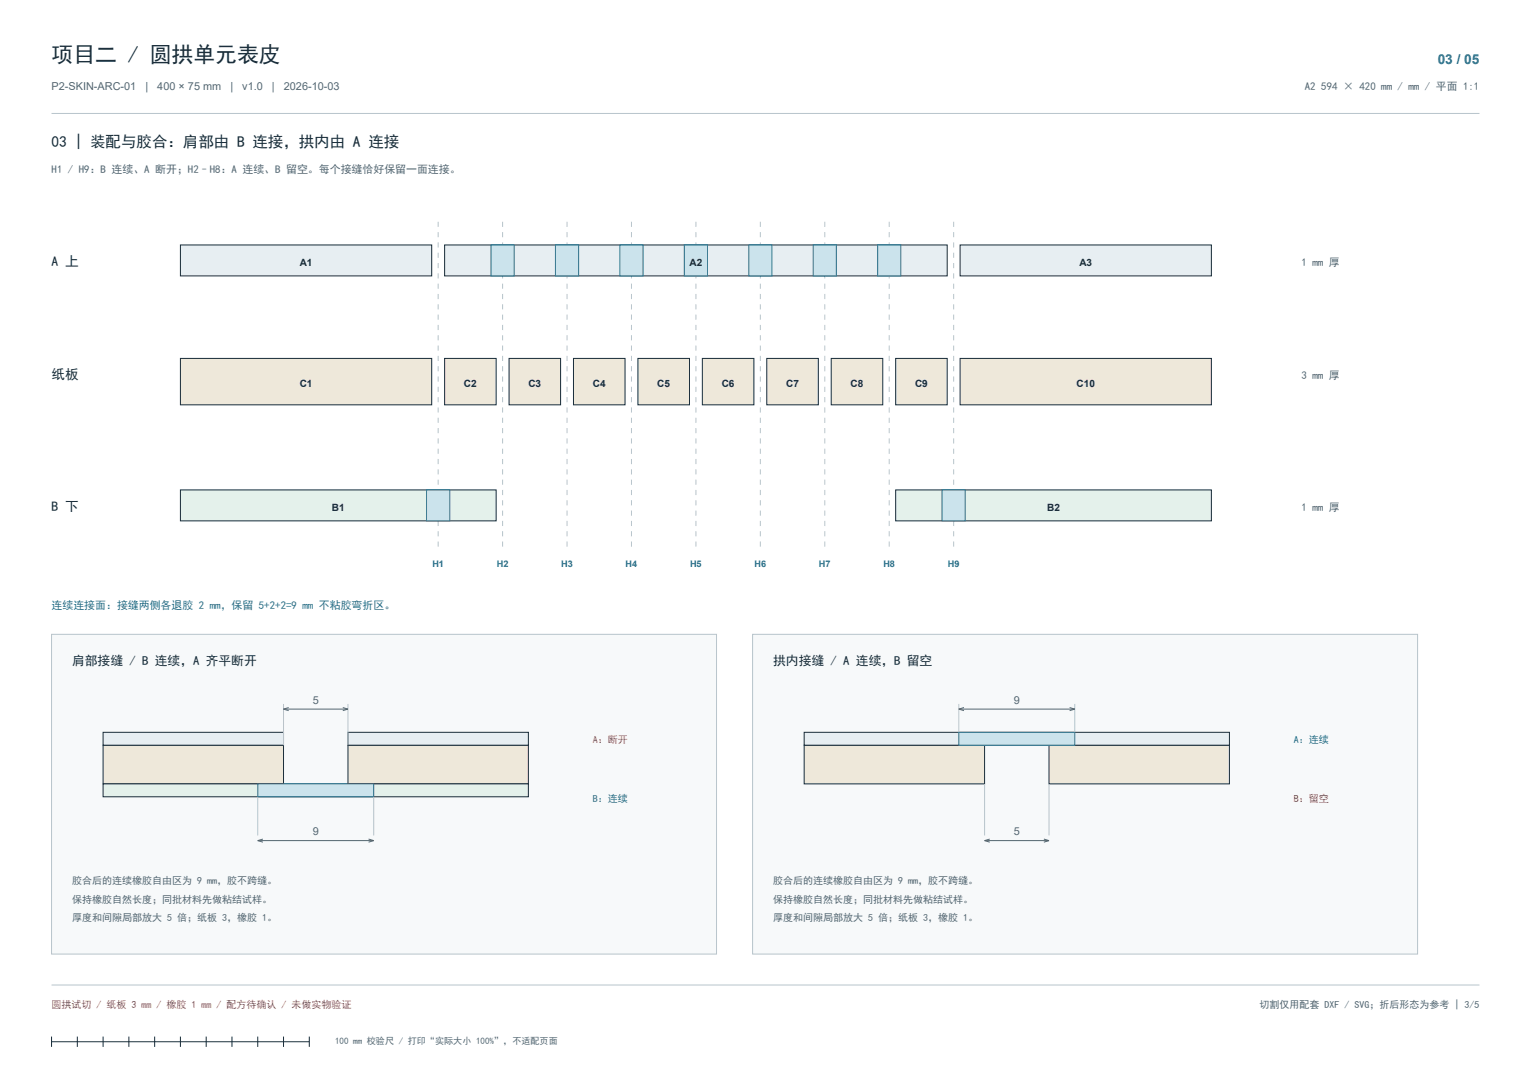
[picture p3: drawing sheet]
<svg xmlns="http://www.w3.org/2000/svg" width="594mm" height="420mm" viewBox="0 0 594 420" stroke-linecap="round" stroke-linejoin="round" font-family="sans-serif">
<path d="M20 44h554" fill="none" stroke="#b7c4cb" stroke-width=".39"/>
<path d="M170 86v128M195 86v128M220 86v128M245 86v128M270 86v128M295 86v128M320 86v128M345 86v128M370 86v128" fill="none" stroke="#b7c4cb" stroke-width=".39" stroke-dasharray="2 2" stroke-linecap="butt"/>
<g fill="#e7eef2" stroke="#172b38" stroke-width=".39">
<path d="M70 95h97.5v12h-97.5z" fill-rule="evenodd"/>
<path d="M172.5 95h195v12h-195z" fill-rule="evenodd"/>
<path d="M372.5 95h97.5v12h-97.5z" fill-rule="evenodd"/>
</g>
<g fill="#eee8da" stroke="#172b38" stroke-width=".39">
<path d="M70 139h97.5v18h-97.5z" fill-rule="evenodd"/>
<path d="M172.5 139h20v18h-20z" fill-rule="evenodd"/>
<path d="M197.5 139h20v18h-20z" fill-rule="evenodd"/>
<path d="M222.5 139h20v18h-20z" fill-rule="evenodd"/>
<path d="M247.5 139h20v18h-20z" fill-rule="evenodd"/>
<path d="M272.5 139h20v18h-20z" fill-rule="evenodd"/>
<path d="M297.5 139h20v18h-20z" fill-rule="evenodd"/>
<path d="M322.5 139h20v18h-20z" fill-rule="evenodd"/>
<path d="M347.5 139h20v18h-20z" fill-rule="evenodd"/>
<path d="M372.5 139h97.5v18h-97.5z" fill-rule="evenodd"/>
</g>
<g fill="#e4f1eb" stroke="#172b38" stroke-width=".39">
<path d="M70 190h122.5v12h-122.5z" fill-rule="evenodd"/>
<path d="M347.5 190h122.5v12h-122.5z" fill-rule="evenodd"/>
</g>
<g fill="#cbe3ec" stroke="#26856d" stroke-width=".39">
<path d="M165.5 190h9v12h-9z" fill-rule="evenodd"/>
<path d="M365.5 190h9v12h-9z" fill-rule="evenodd"/>
</g>
<g fill="#cbe3ec" stroke="#226d93" stroke-width=".39">
<path d="M190.5 95h9v12h-9z" fill-rule="evenodd"/>
<path d="M215.5 95h9v12h-9z" fill-rule="evenodd"/>
<path d="M240.5 95h9v12h-9z" fill-rule="evenodd"/>
<path d="M265.5 95h9v12h-9z" fill-rule="evenodd"/>
<path d="M290.5 95h9v12h-9z" fill-rule="evenodd"/>
<path d="M315.5 95h9v12h-9z" fill-rule="evenodd"/>
<path d="M340.5 95h9v12h-9z" fill-rule="evenodd"/>
</g>
<path d="M20 246h258v124h-258z" fill-rule="evenodd" fill="#f7f9fa" stroke="#b7c4cb" stroke-width=".39"/>
<g fill="#eee8da" stroke="#172b38" stroke-width=".39">
<path d="M40 289h70v15h-70z" fill-rule="evenodd"/>
<path d="M135 289h70v15h-70z" fill-rule="evenodd"/>
</g>
<g fill="#e7eef2" stroke="#172b38" stroke-width=".39">
<path d="M40 284h70v5h-70z" fill-rule="evenodd"/>
<path d="M135 284h70v5h-70z" fill-rule="evenodd"/>
</g>
<path d="M40 304h165v5h-165z" fill-rule="evenodd" fill="#e4f1eb" stroke="#172b38" stroke-width=".39"/>
<path d="M100 304h45v5h-45z" fill-rule="evenodd" fill="#cbe3ec" stroke="#26856d" stroke-width=".39"/>
<path d="M110 273v16M135 273v16M100 309v15M145 309v15" fill="none" stroke="#b7c4cb" stroke-width=".39"/>
<path d="M110 275h25M110 275l2 .6M112 274.4l-2 .6M133 274.4l2 .6M135 275l-2 .6M100 326h45M100 326l2 .6M102 325.4l-2 .6M143 325.4l2 .6M145 326l-2 .6" fill="none" stroke="#516773" stroke-width=".39"/>
<path d="M292 246h258v124h-258z" fill-rule="evenodd" fill="#f7f9fa" stroke="#b7c4cb" stroke-width=".39"/>
<g fill="#eee8da" stroke="#172b38" stroke-width=".39">
<path d="M312 289h70v15h-70z" fill-rule="evenodd"/>
<path d="M407 289h70v15h-70z" fill-rule="evenodd"/>
</g>
<path d="M312 284h165v5h-165z" fill-rule="evenodd" fill="#e7eef2" stroke="#172b38" stroke-width=".39"/>
<path d="M372 284h45v5h-45z" fill-rule="evenodd" fill="#cbe3ec" stroke="#226d93" stroke-width=".39"/>
<path d="M372 273v11M417 273v11M382 304v20M407 304v20M20 382h554" fill="none" stroke="#b7c4cb" stroke-width=".39"/>
<path d="M372 275h45M372 275l2 .6M374 274.4l-2 .6M415 274.4l2 .6M417 275l-2 .6M382 326h25M382 326l2 .6M384 325.4l-2 .6M405 325.4l2 .6M407 326l-2 .6" fill="none" stroke="#516773" stroke-width=".39"/>
<path d="M20 404h100M20 402v4M30 402v4M40 402v4M50 402v4M60 402v4M70 402v4M80 402v4M90 402v4M100 402v4M110 402v4M120 402v4" fill="none" stroke="#172b38" stroke-width=".39"/>
<text font-size="8.5" fill="#172b38" x="20" y="24">项目二 / 圆拱单元表皮</text>
<text font-size="6" fill="#172b38" x="20" y="57">03 | 装配与胶合：肩部由 B 连接，拱内由 A 连接</text>
<text font-size="5.3" fill="#226d93" x="557.8" y="25">03 / 05</text>
<g font-size="5.3" fill="#172b38">
<text x="20" y="103">A 上</text>
<text x="20" y="147">纸板</text>
<text x="20" y="198">B 下</text>
</g>
<g font-size="4.9" fill="#172b38">
<text x="28" y="258">肩部接缝 / B 连续，A 齐平断开</text>
<text x="300" y="258">拱内接缝 / A 连续，B 留空</text>
</g>
<g font-size="4.2" fill="#516773">
<text x="20" y="35">P2-SKIN-ARC-01</text>
<text x="56.4" y="35">|</text>
<text x="61" y="35">400 × 75 mm</text>
<text x="89.4" y="35">|</text>
<text x="94" y="35">v1.0</text>
<text x="105.5" y="35">|</text>
<text x="110.1" y="35">2026-10-03</text>
<text x="506.3" y="35">A2 594 × 420 mm / mm / 平面 1:1</text>
<text x="20" y="67">H1 / H9：B 连续、A 断开；H2–H8：A 连续、B 留空。每个接缝恰好保留一面连接。</text>
<text x="505" y="103">1 mm 厚</text>
<text x="505" y="147">3 mm 厚</text>
<text x="505" y="198">1 mm 厚</text>
<text x="121.3" y="273">5</text>
<text x="393.3" y="273">9</text>
<text x="121.3" y="324">9</text>
<text x="393.3" y="324">5</text>
</g>
<text font-size="4.2" fill="#226d93" x="20" y="236">连续连接面：接缝两侧各退胶 2 mm，保留 5+2+2=9 mm 不粘胶弯折区。</text>
<g font-size="3.9" fill="#172b38">
<text x="116.3" y="103">A1</text>
<text x="267.5" y="103">A2</text>
<text x="418.8" y="103">A3</text>
<text x="116.3" y="150">C1</text>
<text x="180" y="150">C2</text>
<text x="205" y="150">C3</text>
<text x="230" y="150">C4</text>
<text x="255" y="150">C5</text>
<text x="280" y="150">C6</text>
<text x="305" y="150">C7</text>
<text x="330" y="150">C8</text>
<text x="355" y="150">C9</text>
<text x="417.7" y="150">C10</text>
<text x="128.8" y="198">B1</text>
<text x="406.3" y="198">B2</text>
</g>
<g font-size="3.9" fill="#c53d3d">
<text x="230" y="288">A：断开</text>
<text x="502" y="311">B：留空</text>
<text x="20" y="391">圆拱试切 / 纸板 3 mm / 橡胶 1 mm / 配方待确认 / 未做实物验证</text>
</g>
<text font-size="3.9" fill="#226d93" x="502" y="288">A：连续</text>
<text font-size="3.9" fill="#26856d" x="230" y="311">B：连续</text>
<g font-size="3.9" fill="#516773">
<text x="28" y="343">胶合后的连续橡胶自由区为 9 mm，胶不跨缝。</text>
<text x="300" y="343">胶合后的连续橡胶自由区为 9 mm，胶不跨缝。</text>
<text x="28" y="350">保持橡胶自然长度；同批材料先做粘结试样。</text>
<text x="300" y="350">保持橡胶自然长度；同批材料先做粘结试样。</text>
<text x="28" y="357">厚度和间隙局部放大 5 倍；纸板 3，橡胶 1。</text>
<text x="300" y="357">厚度和间隙局部放大 5 倍；纸板 3，橡胶 1。</text>
<text x="488.6" y="391">切割仅用配套 DXF / SVG；折后形态为参考 | 3/5</text>
</g>
<g font-size="3.5" fill="#226d93">
<text x="167.7" y="220">H1</text>
<text x="192.7" y="220">H2</text>
<text x="217.7" y="220">H3</text>
<text x="242.7" y="220">H4</text>
<text x="267.7" y="220">H5</text>
<text x="292.7" y="220">H6</text>
<text x="317.7" y="220">H7</text>
<text x="342.7" y="220">H8</text>
<text x="367.7" y="220">H9</text>
</g>
<text font-size="3.5" fill="#516773" x="130" y="405">100 mm 校验尺 / 打印“实际大小 100%”，不适配页面</text>
</svg>
